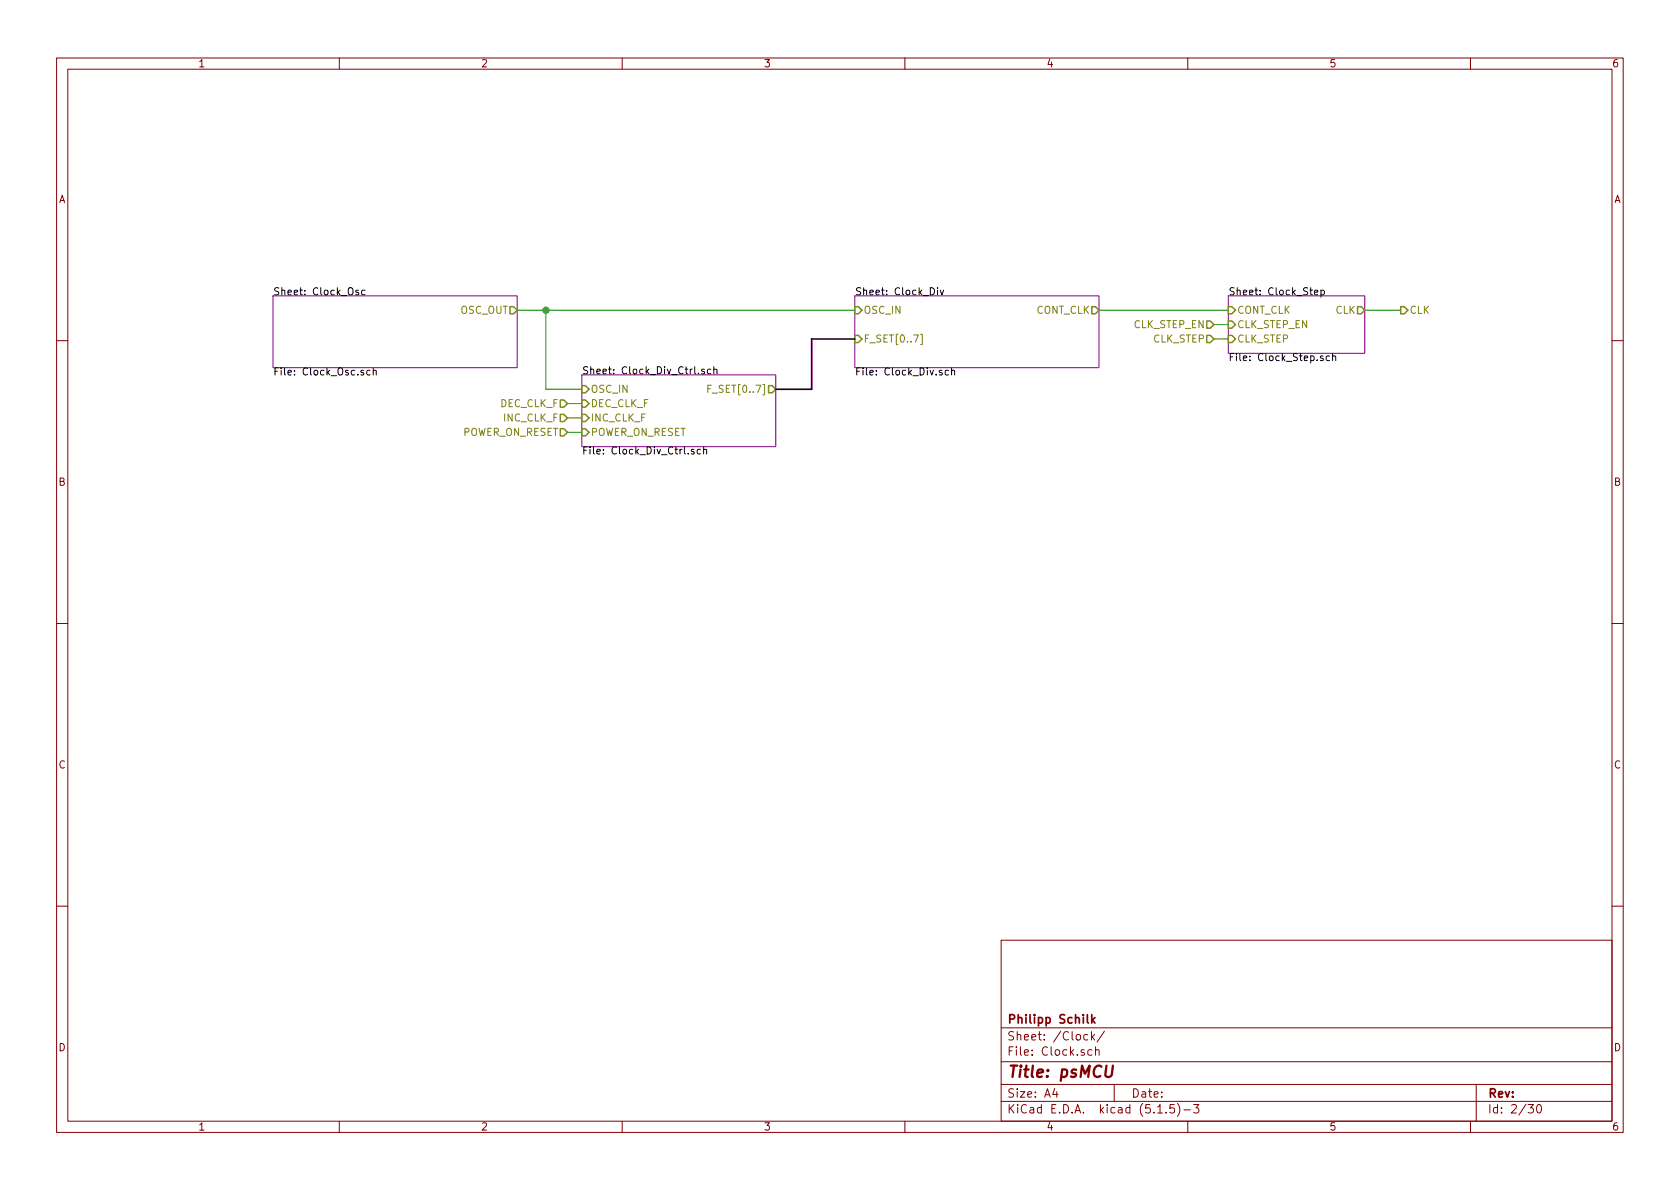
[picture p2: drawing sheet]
<svg xmlns="http://www.w3.org/2000/svg" width="297mm" height="210mm" viewBox="0 0 297 210" stroke-linecap="round" stroke-linejoin="round" font-family="sans-serif">
<g fill="none" stroke="#840000" stroke-width=".18">
<path d="M10 10.3h277v189.9h-277zM12 12.2h273v186.1h-273zM60 10.3v1.9M110 10.3v1.9M160 10.3v1.9M210 10.3v1.9M260 10.3v1.9M10 60.2h2M285 60.2h2M10 110.3h2M285 110.3h2M10 160.2h2"/>
<path d="M177 166.3h108v32h-108zM285 160.2h2M60 198.3v1.9M110 198.3v1.9M160 198.3v1.9M177 194.8h108M177 191.8h108M177 187.8h108M177 181.8h108M186.5 192.5l-.4 1h1M186.8 193v1M192.3 183l-.4-.1-.3 .3 .1 .6 .2 .1 .4-.1"/>
<path d="M193 182.4v1.5M193.1 185.7l-.5-.1-.3 .3 .1 .6 .2 .1 .5-.1M193.1 183.4l.4 .5M193.5 182.9l-.5 .6M193.7 185.7l.2-.1 .4 .1v.9M193.7 185.1v1.5M195.3 182.3l-1.3 2M197 191.8v3M204.7 196.8h.8M206.2 196.7v.1M207.6 195.3h-.7l-.1 .7 .2-.1 .5 .1 .2 .2-.1 .5-.2 .1-.6-.1M208.2 195.1a1.71 1.71 0 0 1 0 2.3"/>
<path d="M209.3 196.3h1.2M210 198.3v1.9M211 195.3h1l-.5 .6 .4 .1v.7l-.2 .1-.7-.1M260 198.3v1.9M261 191.8v6.5M270.2 195.3h.9l-.5 .6 .4 .1v.7l-.2 .1-.6-.1M271.8 195.5l.4-.2a.94 .94 0 0 1 0 1.5 .79 .79 0 0 1-.4-1.3z"/>
</g>
<path d="M195.6 188.4l-.2 1.7 .2 .2a.66 .66 0 0 0 1-.2l.2-1.7" fill="none" stroke="#840000" stroke-width=".41"/>
<path d="M192.3 179.4v1.3l.2 .2M193 179.4v1.5M193.6 179.9l-.6 .6M193.2 180.4l.4 .5" fill="none" stroke="#840000" stroke-width=".3"/>
<path d="M48.3 52.3h43.1v12.7h-43.1zM151.1 52.3h43.2v12.7h-43.2zM217.2 52.3h24.1v10.2h-24.1zM102.9 66.3h34.3v12.7h-34.3z" fill="none" stroke="#840084" stroke-width=".18"/>
<g fill="none" stroke="#000" stroke-width=".18">
<path d="M63.4 51.4l-.3-.1-.2 .2 .1 .2 .4 .1v.3h-.5M64.5 51.4l-.3-.1-.3 .2 .2 .6h.4M165.8 50.9v.1M165.8 51.3v.8M166.2 51.3l.3 .8 .4-.8M232.4 51.7l.6-.1v-.2l-.4-.1-.2 .2 .1 .6h.5M233.6 51.4l.3-.1 .3 .2-.2 .6h-.4M233.6 51.3v1.3M65.4 65.5h-.3l-.3 .2 .1 .6h.5M66 65.6l.2-.1h.3v.8M66 65v1.3M122.7 79.5l-.3-.1-.2 .2 .1 .2 .4 .1v.3h-.5"/>
<path d="M123.9 79.5l-.4-.1-.2 .3 .1 .5h.5M124.4 79.6l.2-.2 .3 .1v.8M124.4 79v1.3M124.5 65.3h-.3l-.2 .2 .1 .1 .4 .2v.3h-.5M125.7 65.3h-.4l-.2 .2 .1 .6h.5M126.2 65.4l.2-.1h.3l.1 .8M126.2 64.8v1.3M167.7 65.5h-.4l-.2 .2 .1 .6h.5M168.2 65.6l.2-.1h.3l.1 .8M168.2 65v1.3M233.9 63l-.3-.1-.1 .2v.2l.4 .1v.3h-.4M235.1 63l-.4-.1-.2 .3 .1 .5h.5"/>
<path d="M235.6 63.1l.2-.2 .3 .1 .1 .8M235.6 62.5v1.3"/>
</g>
<g fill="none" stroke="#848400" stroke-width=".25">
<path d="M90.2 54.2h.6l.6 .7-.6 .6h-.6zM151.1 54.2h.7l.6 .7-.6 .6h-.7zM151.1 59.3h.7l.6 .6-.6 .7h-.7zM193 54.2h.7l.6 .7-.6 .6h-.7zM213.4 56.8h.6l.6 .6-.6 .6h-.6zM213.4 59.3h.6l.6 .6-.6 .7h-.6zM217.2 56.8h.6l.6 .6-.6 .6h-.6zM217.2 59.3h.6l.6 .6-.6 .7h-.6zM217.2 54.2h.6l.6 .7-.6 .6h-.6zM240 54.2h.7l.6 .7-.6 .6h-.7zM247.6 54.2h.7l.6 .7-.6 .6h-.7zM99.1 75.8h.6l.6 .6-.6 .7h-.6z"/>
<path d="M99.1 70.7h.6l.6 .7-.6 .6h-.6zM99.1 73.3h.6l.6 .6-.6 .6h-.6zM102.9 73.3h.6l.6 .6-.6 .6h-.6zM102.9 70.7h.6l.6 .7-.6 .6h-.6zM102.9 68.2h.6l.6 .6-.6 .7h-.6zM102.9 75.8h.6l.6 .6-.6 .7h-.6zM135.9 68.2h.6l.7 .6-.7 .7h-.6z"/>
</g>
<path d="M162.8 59.1h.3v1.8h-.3M125.1 68.7h.5M125.8 68.1h-.7v1.3" fill="none" stroke="#848400" stroke-width=".18"/>
<path d="M151.1 59.9h-7.6v8.9h-6.3" fill="none" stroke="#000084" stroke-width=".3"/>
<path d="M91.4 54.9h59.7M96.5 54.9v13.9h6.4M194.3 54.9h22.9M214.6 59.9h2.6M214.6 57.4h2.6M241.3 54.9h6.3M100.3 76.4h2.6M100.3 73.9h2.6M100.3 71.4h2.6" fill="none" stroke="#008400" stroke-width=".18"/>
<circle cx="96.5" cy="54.9" r=".51" fill="#008400" stroke="#008400" stroke-width=".25"/>
<text font-size="2.8" fill="#840000" x="178" y="190.5">Title: psMCU</text>
<g font-size="2.1" fill="#840000">
<text x="178" y="184">Sheet: /Clock/</text>
<text x="178" y="181">Philipp Schilk</text>
<text x="178" y="186.7">File: Clock.sch</text>
<text x="178" y="196.9">KiCad E.D.A. kicad (5.1.5)-3</text>
<text x="178" y="194.1">Size: A4</text>
<text x="200" y="194.1">Date:</text>
<text x="263" y="194.1">Rev:</text>
<text x="263" y="196.9">Id: 2/30</text>
</g>
<g font-size="1.8" fill="#840000">
<text x="35" y="11.9">1</text>
<text x="85" y="11.9">2</text>
<text x="135" y="11.9">3</text>
<text x="185" y="11.9">4</text>
<text x="235" y="11.9">5</text>
<text x="285" y="11.9">6</text>
<text x="10.4" y="35.9">A</text>
<text x="285.4" y="35.9">A</text>
<text x="10.4" y="85.9">B</text>
<text x="285.4" y="85.9">B</text>
<text x="10.4" y="135.9">C</text>
<text x="285.4" y="135.9">C</text>
<text x="10.4" y="185.9">D</text>
<text x="285.4" y="185.9">D</text>
<text x="35" y="199.9">1</text>
<text x="85" y="199.9">2</text>
<text x="135" y="199.9">3</text>
<text x="185" y="199.9">4</text>
<text x="235" y="199.9">5</text>
<text x="285" y="199.9">6</text>
</g>
<g font-size="1.8">
<text x="48.3" y="52.2">Sheet: Clock_Osc</text>
<text x="151.1" y="52.2">Sheet: Clock_Div</text>
<text x="217.2" y="52.2">Sheet: Clock_Step</text>
<text x="217.2" y="63.8">File: Clock_Step.sch</text>
<text x="48.3" y="66.4">File: Clock_Osc.sch</text>
<text x="102.9" y="66.2">Sheet: Clock_Div_Ctrl.sch</text>
<text x="151.1" y="66.4">File: Clock_Div.sch</text>
<text x="102.9" y="80.4">File: Clock_Div_Ctrl.sch</text>
</g>
<g font-size="1.8" fill="#848400">
<text x="81.4" y="55.5">OSC_OUT</text>
<text x="152.7" y="55.5">OSC_IN</text>
<text x="183.2" y="55.5">CONT_CLK</text>
<text x="200.4" y="58">CLK_STEP_EN</text>
<text x="218.7" y="58">CLK_STEP_EN</text>
<text x="218.7" y="55.5">CONT_CLK</text>
<text x="236.1" y="55.5">CLK</text>
<text x="249.2" y="55.5">CLK</text>
<text x="152.7" y="60.6">F_SET[0..7]</text>
<text x="203.9" y="60.6">CLK_STEP</text>
<text x="218.7" y="60.6">CLK_STEP</text>
<text x="104.4" y="69.5">OSC_IN</text>
<text x="126" y="69.5">F_SET[0..7]</text>
<text x="81.6" y="77.1">POWER_ON_RESET</text>
<text x="88.4" y="72">DEC_CLK_F</text>
<text x="89.1" y="74.5">INC_CLK_F</text>
<text x="104.4" y="74.5">INC_CLK_F</text>
<text x="104.4" y="72">DEC_CLK_F</text>
<text x="104.4" y="77.1">POWER_ON_RESET</text>
</g>
</svg>
